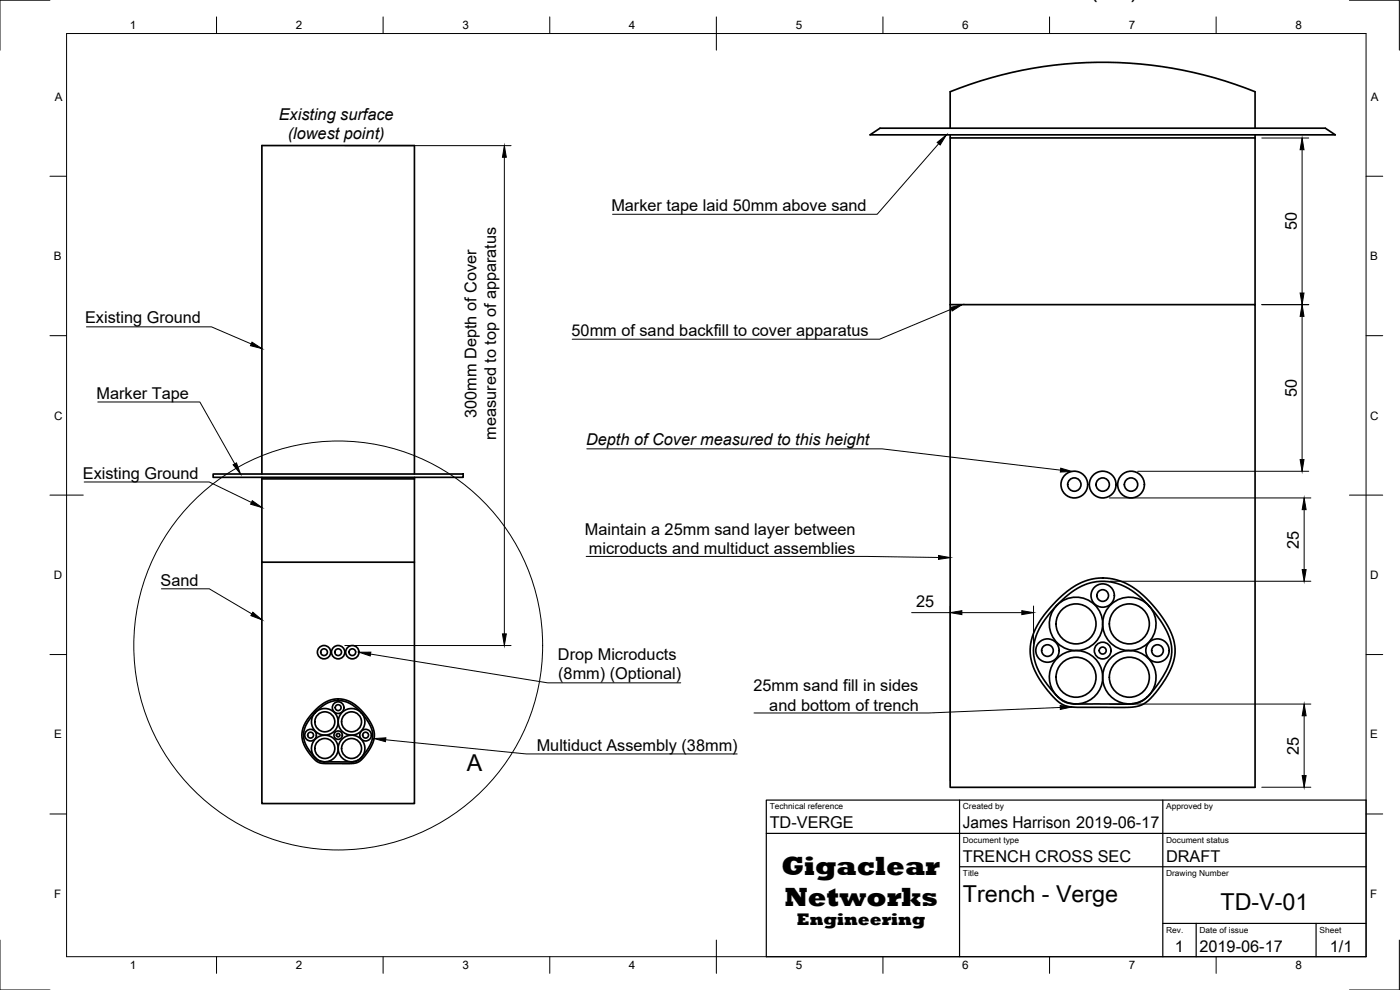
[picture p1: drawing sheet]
<svg xmlns="http://www.w3.org/2000/svg" width="420mm" height="297mm" viewBox="0 0 420 297" stroke-linecap="round" stroke-linejoin="round" font-family="sans-serif">
<!-- layer: Visible -->
<g fill="none" stroke="#000" stroke-width=".51">
<path d="M285.2 38.5v-11a122.9 122.9 0 0 1 91.5 0v11M261.1 40.5l3-2h133.6l3 2zM285.2 40.5v.9h91.5M285.2 41.4v50M376.7 40.5v50.9M285.2 91.4h91.5v144.8h-91.5zM64 142.2h75v1h-75zM78.6 143.2v.5h45.8M78.6 142.2v-98.5h45.8v98.5M78.6 143.7v25M124.4 143.2v25.5M78.6 168.7h45.8v72.4h-45.8z"/>
<path d="M317.4 179.9l3.4-2.9 3.9-2.3 3.3-1 4-.3 3.8 .8 3.8 1.7 3 2.3 3.3 3.3 3.1 3.9 2 3.4 1.3 3.5 .4 3.5-.3 2-.6 2-1.5 3-2.7 4-3.1 3.5-2.1 1.3-2.7 .6h-17.6l-2.4-.4-1-.5-1.5-1.1-1.5-1.6-2.9-3.5-2.3-3.9-1.1-3.3-.2-3.5 .6-3.2 1.6-3.7 2.1-3.2zM317 181.8l-3 3.6-2.1 3.3-1.3 3.2-.4 3.5 .5 3.3 1.3 3.1 2.2 3.5 2.8 3.3M344.8 181.8l-3.7-3.5-3.1-2.1-3.9-1.4-3.8-.4-3.1 .5-3.4 1.3-3.4 2.4-3.4 3.2M344.8 181.8l3.1 3.9 1.9 3.1 1.3 2.8 .6 3.1-.3 2.9-1.2 3.4-2.5 4-2.7 3.4M94.5 213.9l2-1.8 1.4-1 2.2-.8 1.8-.1 2 .4 1.6 .7 3 2.6M94.5 213.9l-1.6 1.9-1.1 1.7-.6 1.7-.1 1.7 .3 1.7 .7 1.4 2.4 3.3M94.7 213l1.7-1.5 1.6-1 2-.7 1.7-.1 1.8 .3 1.9 .7 1.8 1.3 1.7 1.6 1.8 2.3 .9 1.7 .6 1.8 .2 1.6-.5 2-.6 1.3-1.5 2.1-1.5 1.7-1.2 .7-1.2 .3h-8.5l-1.8-.3-1.7-1.4-1.5-2-1.1-1.8-.6-1.8-.1-1.7 .4-1.7 .7-1.6 .9-1.4zM108.5 213.9h.1M108.5 213.9l2.6 3.7 .6 1.7 .2 1.5-.3 1.4-.8 1.8-2.6 3.5M317 208.6a8 8 0 0 1 2.2-12.5 8 8 0 0 1 11.5 5.2 8 8 0 0 1-7.9 9.9M317 208.6l.4 .4M317.4 209l2.4 1.7 2.5 .5"/>
<path d="M317.4 209a8 8 0 0 0 4.9 2.2M322.3 211.2h.5M322.8 211.2h16.4M340 211.1l-.8 .1M344.3 209.1l-2.1 1.5-2.2 .5M344.3 209.1l-2.3 1.5-2 .5M345 208.4l-.7 .7M345 208.4a8 8 0 0 0-2.5-12.4 8 8 0 0 0-11.4 5.5 8 8 0 0 0 8.1 9.7M94.5 227.3l.2 .2M94.5 227.3a4 4 0 0 1 1.1-6.3 4 4 0 0 1 5.8 2.6 4 4 0 0 1-4 5M94.7 227.5l1.4 .8 1.1 .3M94.7 227.5l1.2 .8 1.3 .3"/>
<path d="M97.2 228.6h.2M97.4 228.6h8.2M106 228.5l-.4 .1M108.2 227.5l-1 .8-1.2 .2M108.2 227.5l-1.2 .8-1 .2M108.2 227.5a4 4 0 0 0-.6-6.3 4 4 0 0 0-5.9 2.3 4 4 0 0 0 3.9 5.1"/>
<circle cx="322.4" cy="145.4" r="4"/>
<circle cx="322.4" cy="145.4" r="2"/>
<circle cx="330.9" cy="145.4" r="4"/>
<circle cx="330.9" cy="145.4" r="2"/>
<circle cx="339.4" cy="145.4" r="4"/>
<circle cx="339.4" cy="145.4" r="2"/>
<circle cx="330.9" cy="178.7" r="3.5"/>
<circle cx="330.9" cy="178.7" r="1.75"/>
<circle cx="97.3" cy="195.7" r="2"/>
<circle cx="97.3" cy="195.7" r="1.01"/>
<circle cx="101.5" cy="195.7" r="2"/>
<circle cx="101.5" cy="195.7" r="1.01"/>
<circle cx="105.7" cy="195.7" r="2"/>
<circle cx="105.7" cy="195.7" r="1.01"/>
<circle cx="314.4" cy="195.2" r="3.5"/>
<circle cx="314.4" cy="195.2" r="1.75"/>
<circle cx="322.9" cy="187.2" r="6"/>
<circle cx="322.9" cy="187.2" r="8"/>
<circle cx="330.9" cy="195.2" r="2.51"/>
<circle cx="330.9" cy="195.2" r="1.05"/>
<circle cx="338.9" cy="187.2" r="8"/>
<circle cx="338.9" cy="187.2" r="6"/>
<circle cx="347.4" cy="195.2" r="3.5"/>
<circle cx="347.4" cy="195.2" r="1.75"/>
<circle cx="97.5" cy="216.6" r="3"/>
<circle cx="97.5" cy="216.6" r="4"/>
<circle cx="101.5" cy="212.3" r="1.75"/>
<circle cx="101.5" cy="212.3" r=".88"/>
<circle cx="105.5" cy="216.6" r="4"/>
<circle cx="105.5" cy="216.6" r="3"/>
<circle cx="322.9" cy="203.2" r="6"/>
<circle cx="338.9" cy="203.2" r="6"/>
<circle cx="93.2" cy="220.6" r="1.75"/>
<circle cx="93.2" cy="220.6" r=".88"/>
<circle cx="97.5" cy="224.6" r="3"/>
<circle cx="101.5" cy="220.6" r="1.26"/>
<circle cx="101.5" cy="220.6" r=".52"/>
<circle cx="105.5" cy="224.6" r="3"/>
<circle cx="109.7" cy="220.6" r="1.75"/>
<circle cx="109.7" cy="220.6" r=".88"/>
</g>
<!-- layer: Border -->
<g fill="none" stroke="#000" stroke-width=".3">
<path d="M15 .1h-15v15M20 10.1h390v276.9h-390zM65 5.1v5M115 5.1v5M165 5.1v5M215 5.1v10M265 5.1v5M315 5.1v5M365 5.1v5M405 .1h15v15M15 52.9h5M410 52.9h5"/>
<path d="M15 100.7h5M410 100.7h5M15 148.6h10M405 148.6h10M15 196.4h5M410 196.4h5M15 244.2h5M410 244.2h5M0 282.1v14.9h15M65 287v5M115 287v5M165 287v5"/>
<path d="M215 282.1v9.9M265 287v5M315 287v5M365 287v5M420 282.1v14.9h-15"/>
</g>
<!-- layer: Dimensions -->
<g fill="none" stroke="#000" stroke-width=".3">
<path d="M103.5 43.7h49.9M151.4 47.2v143M378.7 41.4h14.1M390.8 44.9v43M378.7 91.4h14.1M390.8 94.9v43M332.9 149.4h60.5M341.4 141.4h51.4M391.4 152.9v18M333.1 174.4h60.3M103.5 193.7h49.9M273.6 183.8h11.6"/>
<path d="M285.2 181.8v52.4M288.7 183.8h18M310.2 181.8v11.4M333.1 211.3h60.3M391.4 214.8v17.9M378.7 236.2h14.7"/>
</g>
<path d="M151.4 43.7l.6 3.5h-1.2zM390.8 41.4l.6 3.5h-1.2zM390.8 91.4l.6 3.5h-1.2zM390.2 87.9h1.2l-.6 3.5zM390.2 137.9h1.2l-.6 3.5zM391.4 149.4l.6 3.5h-1.2zM390.8 170.9h1.2l-.6 3.5zM150.8 190.2h1.2l-.6 3.5zM285.2 183.8l3.5-.6v1.2zM306.7 183.2l3.5 .6-3.5 .6zM391.4 211.3l.6 3.5h-1.2zM390.8 232.7h1.2l-.6 3.5z" fill="#000" stroke="#000" stroke-width=".3"/>
<!-- layer: Annotations -->
<path d="M281.3 42.7l2.7-2.2-1.8 3zM285.3 92.2l3.4-.8-3 1.9zM75.6 102.7l3 1.9-3.4-.9zM70 139.5l1-.6 1.2 3.3zM75.7 150.2l2.9 2.1-3.4-1zM318.3 140.5l3.5 1-3.6 .1zM281.7 166.7l3.5 .6-3.5 .5zM75.9 183.7l2.7 2.3-3.3-1.3zM107.7 195.7h3.6l-.2 1.1zM318.2 211.7l3.5 .4-3.5 .8zM112.3 221.6l3.5-.2-.1 1.1z" fill="#000" stroke="#000" stroke-width=".3"/>
<g fill="none" stroke="#000" stroke-width=".3">
<path d="M281.7 43.1l-18.5 21.2h-79.4M25.9 98.1h37.6l11.9 5.1M285.5 92.8l-21.5 9h-92.3M29.3 120.6h30.7l10.5 18.6M176.1 134.7h88.6l53.6 6.4M25.3 144.6h37.5l12.7 6.2M48.5 176.7h14.3l12.8 7.5M175.9 166.9h84.1l21.7 .4M111.2 196.2l53.1 8.7h40M318.2 212.3l-39.3 1.6h-52.6M115.7 222l42.2 4.2h63.3"/>
<circle cx="101.5" cy="193.7" r="61.4"/>
</g>
<!-- layer: TitleBlock -->
<path d="M230 240.1h180v46.9h-180zM230 250h180M288 240.1v46.9M349 240.1v46.9M288 260.1h122M349 277.1h61M359 277.1v9.9M395 277.1v9.9" fill="none" stroke="#000" stroke-width=".36"/>
<g font-size="8.1">
<text x="234.5" y="262.7">Gigaclear</text>
<text x="235.5" y="271.8">Networks</text>
</g>
<g font-size="7">
<text x="140.1" y="231.3">A</text>
<text x="289" y="270.6">Trench - Verge</text>
<text x="366.3" y="272.9">TD-V-01</text>
</g>
<text font-size="5.2" x="239.1" y="277.6">Engineering</text>
<g font-size="4.9">
<text x="83.7" y="35.9">Existing surface</text>
<text x="86.4" y="41.8">(lowest point)</text>
<text x="183.5" y="63.3">Marker tape laid 50mm above sand</text>
<text x="389.2" y="69.1" transform="rotate(-90 389.2 69.1)">50</text>
<text x="25.5" y="97">Existing Ground</text>
<text x="171.5" y="100.8">50mm of sand backfill to cover apparatus</text>
<text x="29" y="119.6">Marker Tape</text>
<text x="389.2" y="119.1" transform="rotate(-90 389.2 119.1)">50</text>
<text x="143" y="125.4" transform="rotate(-90 143 125.4)">300mm Depth of Cover</text>
<text x="148.9" y="131.9" transform="rotate(-90 148.9 131.9)">measured to top of apparatus</text>
<text x="175.9" y="133.7">Depth of Cover measured to this height</text>
<text x="24.8" y="143.6">Existing Ground</text>
<text x="175.6" y="160.4">Maintain a 25mm sand layer between</text>
<text x="176.8" y="166.3">microducts and multiduct assemblies</text>
<text x="389.8" y="164.6" transform="rotate(-90 389.8 164.6)">25</text>
<text x="48.2" y="176">Sand</text>
<text x="274.9" y="182.3">25</text>
<text x="167.4" y="198">Drop Microducts</text>
<text x="167.5" y="203.9">(8mm) (Optional)</text>
<text x="226.1" y="207.3">25mm sand fill in sides</text>
<text x="230.9" y="213.2">and bottom of trench</text>
<text x="161.1" y="225.2">Multiduct Assembly (38mm)</text>
<text x="389.8" y="226.4" transform="rotate(-90 389.8 226.4)">25</text>
<text x="231" y="248.5">TD-VERGE</text>
<text x="289" y="248.5">James Harrison 2019-06-17</text>
<text x="289" y="258.6">TRENCH CROSS SEC</text>
<text x="350" y="258.6">DRAFT</text>
<text x="352.6" y="285.7">1</text>
<text x="360" y="285.5">2019-06-17</text>
<text x="399.1" y="285.7">1/1</text>
</g>
<g font-size="3.5">
<text x="39" y="8.8">1</text>
<text x="88.8" y="8.8">2</text>
<text x="138.8" y="8.8">3</text>
<text x="188.7" y="8.8">4</text>
<text x="238.8" y="8.8">5</text>
<text x="288.7" y="8.8">6</text>
<text x="338.8" y="8.8">7</text>
<text x="388.8" y="8.8">8</text>
<text x="16.4" y="30.2">A</text>
<text x="411.4" y="30.2">A</text>
<text x="16.2" y="78">B</text>
<text x="411.2" y="78">B</text>
<text x="16.2" y="125.9">C</text>
<text x="411.2" y="125.9">C</text>
<text x="16.2" y="173.7">D</text>
<text x="411.2" y="173.7">D</text>
<text x="16.2" y="221.6">E</text>
<text x="411.2" y="221.6">E</text>
<text x="16.2" y="269.4">F</text>
<text x="411.2" y="269.4">F</text>
<text x="39" y="290.8">1</text>
<text x="88.8" y="290.8">2</text>
<text x="138.8" y="290.8">3</text>
<text x="188.7" y="290.8">4</text>
<text x="238.8" y="290.8">5</text>
<text x="288.7" y="290.8">6</text>
<text x="338.8" y="290.8">7</text>
<text x="388.8" y="290.8">8</text>
</g>
<g font-size="2.5">
<text x="231" y="242.9">Technical reference</text>
<text x="289" y="242.9">Created by</text>
<text x="350" y="242.9">Approved by</text>
<text x="289" y="252.8">Document type</text>
<text x="350" y="252.8">Document status</text>
<text x="289" y="262.9">Title</text>
<text x="350" y="262.9">Drawing Number</text>
<text x="350" y="279.9">Rev.</text>
<text x="360" y="279.9">Date of issue</text>
<text x="396" y="279.9">Sheet</text>
</g>
</svg>
